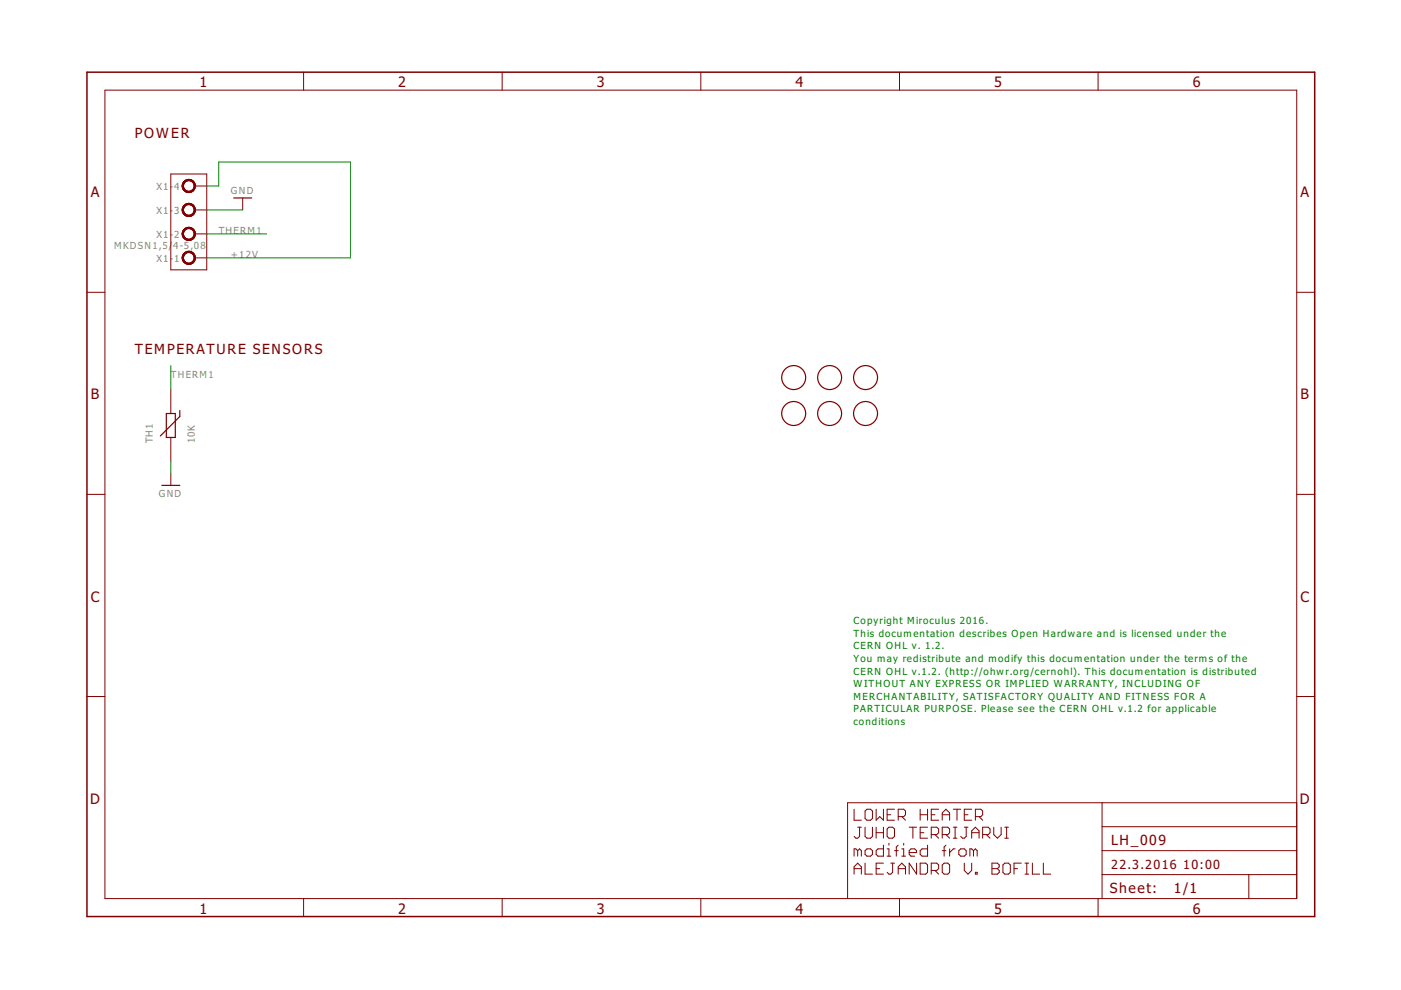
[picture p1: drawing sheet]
<svg xmlns="http://www.w3.org/2000/svg" width="297mm" height="210mm" viewBox="0 0 297 210" stroke-linecap="round" stroke-linejoin="round" font-family="sans-serif">
<g fill="none" stroke="#800000" stroke-width=".21">
<path d="M22.2 19.1h252.7v171.4h-252.7zM64.4 15.3v3.8M106.5 15.3v3.8M148.6 15.3v3.8M190.7 15.3v3.8M232.8 15.3v3.8M36.2 36.9h7.6v20.3h-7.6zM41.3 39.4h2.5M41.3 54.7h2.5M41.3 49.6h2.5M41.3 44.5h2.5M51.5 42v2.5"/>
<path d="M18.4 62h3.8M274.9 62h3.8M36.2 82.6v5.1M36.2 92.8v5M18.4 104.8h3.8M36.2 100.4v2.5M274.9 104.8h3.8M18.4 147.7h3.8M274.9 147.7h3.8M181.1 171.6v2.3h1.5M181.8 175.4h.8M182.2 175.4v1.9l-.4 .4h-.3l-.4-.4"/>
<path d="M183.4 172l.4-.4h.8l.4 .4v1.5l-.4 .4h-.8l-.4-.4zM183.4 175.4v1.9l.4 .4h.8l.4-.4v-1.9M185.8 171.6v2.3l.7-.8 .8 .8v-2.3M185.8 175.4v2.3M185.8 176.6h1.5M187.3 179.2v2.3h-1.2l-.3-.4v-.7l.3-.4h1.2M187.3 175.4v2.3M188.1 172.7h.8M188.1 180h.4v1.5M188.5 175.4h.8l.4 .4v1.5l-.4 .4h-.8l-.4-.4v-1.5zM188.5 178.8v.4M189.7 171.6h-1.6v2.3h1.6"/>
<path d="M190.4 173.1h1.2l.4-.4v-.7l-.4-.4h-1.2v2.3M190.4 179.2l-.4 .4v1.9M191.2 173.1l.8 .8M191.2 180h.4v1.5M191.6 178.8v.4M192.8 175.4h1.5M193.5 175.4v2.3M195.1 172.7h1.6M195.1 171.6v2.3M195.1 176.6h.8M196.7 175.4h-1.6v2.3h1.6M196.7 179.2v2.3h-1.2l-.4-.4v-.7l.4-.4h1.2"/>
<path d="M196.7 171.6v2.3M197.4 172.7h.8M197.4 177h1.2l.4-.4v-.8l-.4-.4h-1.2v2.3M198.2 177l.8 .7M199 171.6h-1.6v2.3h1.6M199.8 172.7h1.5M199.8 173.9v-1.5l.8-.8 .7 .8v1.5M199.8 177h1.2l.3-.4v-.8l-.3-.4h-1.2v2.3M200.6 177l.7 .7M200.6 179.2l-.4 .4v1.9M201.3 180v1.5M202.1 171.6h1.6"/>
<path d="M202.1 177.7h.8M202.1 175.4h.8M202.5 175.4v2.3M202.5 180h-.4l-.8 .8M202.9 171.6v2.3M204.4 172.7h.8M204.4 175.4h.8M204.9 175.4v1.9l-.5 .4h-.3l-.4-.4M206 171.6h-1.6v2.3h1.6M206 176.6h1.6M206 177.7v-1.5l.8-.8 .8 .8v1.5M206.8 173.1h1.2l.3-.4v-.7l-.3-.4h-1.2v2.3"/>
<path d="M207.6 173.1l.7 .8M208.3 177h1.2l.4-.4v-.8l-.4-.4h-1.2v2.3M209.1 177l.8 .7M210.7 175.4v1.6l.8 .7 .8-.7v-1.6M213 177.7h.8M213 175.4h.8M213.4 175.4v2.3M233.7 170.2v20.3M233.7 175.3h41.2M274.9 170.2h-95.2v20.3M64.4 190.5v3.8M106.5 190.5v3.8"/>
<path d="M148.6 190.5v3.8M181.1 185.3v-1.5l.7-.8 .8 .8v1.5M181.1 184.2h1.5M181.8 180.4l-.3-.4h-.4v1.5M181.8 180.4v1.1M181.8 180.4l.4-.4 .4 .4v1.1M183.4 180.4l.4-.4h.8l.4 .4v.7l-.4 .4h-.8l-.4-.4zM183.4 183v2.3h1.6M185.8 184.2h.7M187.3 183h-1.5v2.3h1.5M188.1 181.5h.8M188.9 183h.8"/>
<path d="M189.3 183v2l-.4 .3h-.4l-.4-.3M189.7 180.4h.7M190.4 185.3v-1.5l.8-.8 .8 .8v1.5M190.4 184.2h1.6M190.7 190.5v3.8M191.2 181.5h.8M192.8 180.8h1.5v-.4l-.4-.4h-.8l-.3 .4v.7l.3 .4h.8M194.3 183v2.3l-1.5-2.3v2.3M195.1 183h1.2l.4 .4v1.6l-.4 .3h-1.2zM197.4 184.6h1.2l.4-.4v-.8l-.4-.4h-1.2v2.3M198.2 184.6l.8 .7M199.8 183.4l.4-.4h.8l.3 .4v1.6l-.3 .3h-.8l-.4-.3z"/>
<path d="M199.8 180.4h.8M203.3 180.4l.4-.4h.7l.5 .4v.7l-.5 .4h-.7l-.4-.4zM204.4 183v1.6l.8 .7 .8-.7v-1.6M206.4 180.4l-.4-.4h-.4v1.5M206.4 180.4v1.1M206.4 180.4l.4-.4 .4 .4v1.1M206.8 185h.4v.3h-.4zM210.3 184.2h1.2M210.3 183h1.2l.4 .4v.4l-.4 .4 .4 .4v.4l-.4 .3h-1.2zM212.6 183.4l.4-.4h.8l.4 .4v1.6l-.4 .3h-.8l-.4-.3zM215 184.2h.8M216.5 183h-1.5v2.3"/>
<path d="M217.3 185.3h.8M217.3 183h.8M217.7 183v2.3M218.9 183v2.3h1.5M221.2 183v2.3h1.6M232.8 190.5v3.8M233.7 180.4h41.2M233.7 185.4h41.2M264.8 185.4v5.1"/>
</g>
<path d="M18.4 15.3h260.3v179h-260.3z" fill="none" stroke="#800000" stroke-width=".32"/>
<g fill="none" stroke="#800000" stroke-width=".25">
<path d="M49.6 42h3.8M35.3 87.7h1.9v5.1h-1.9zM38.1 87v1.3l-4.1 4.1M34.3 102.9h3.8"/>
<circle cx="168.3" cy="80.1" r="2.54"/>
<circle cx="168.3" cy="87.7" r="2.54"/>
<circle cx="175.9" cy="80.1" r="2.54"/>
<circle cx="175.9" cy="87.7" r="2.54"/>
<circle cx="183.5" cy="80.1" r="2.54"/>
<circle cx="183.5" cy="87.7" r="2.54"/>
</g>
<g fill="#800000" stroke="#800000" stroke-width=".21">
<path d="M39 53.7a1.39 1.39 0 0 1 2.2 .3 1.39 1.39 0 0 1-.8 2 1.39 1.39 0 0 1-1.8-1.3h.3a1.15 1.15 0 0 1 1.6-1.1 1.15 1.15 0 0 1 .3 1.9 1.15 1.15 0 0 1-1.9-.6v-.2h-.3z" fill-rule="evenodd"/>
<path d="M39 53.7a1.39 1.39 0 0 1 2.2 .3 1.39 1.39 0 0 1-.8 2 1.39 1.39 0 0 1-1.8-1.3h.3a1.15 1.15 0 0 1 1.6-1.1 1.15 1.15 0 0 1 .3 1.9 1.15 1.15 0 0 1-1.9-.6v-.2h-.3z" fill-rule="evenodd"/>
<path d="M39 53.7a1.39 1.39 0 0 1 2.2 .3 1.39 1.39 0 0 1-.8 2 1.39 1.39 0 0 1-1.8-1.3h.3a1.15 1.15 0 0 1 1.6-1.1 1.15 1.15 0 0 1 .3 1.9 1.15 1.15 0 0 1-1.9-.6v-.2h-.3z" fill-rule="evenodd"/>
<path d="M39 48.6a1.39 1.39 0 0 1 2.2 .3 1.39 1.39 0 0 1-.8 2 1.39 1.39 0 0 1-1.8-1.3h.3a1.15 1.15 0 0 1 1.6-1.1 1.15 1.15 0 0 1 .3 1.9 1.15 1.15 0 0 1-1.9-.5v-.3h-.3z" fill-rule="evenodd"/>
<path d="M39 48.6a1.39 1.39 0 0 1 2.2 .3 1.39 1.39 0 0 1-.8 2 1.39 1.39 0 0 1-1.8-1.3h.3a1.15 1.15 0 0 1 1.6-1.1 1.15 1.15 0 0 1 .3 1.9 1.15 1.15 0 0 1-1.9-.5v-.3h-.3z" fill-rule="evenodd"/>
<path d="M39 48.6a1.39 1.39 0 0 1 2.2 .3 1.39 1.39 0 0 1-.8 2 1.39 1.39 0 0 1-1.8-1.3h.3a1.15 1.15 0 0 1 1.6-1.1 1.15 1.15 0 0 1 .3 1.9 1.15 1.15 0 0 1-1.9-.5v-.3h-.3z" fill-rule="evenodd"/>
<path d="M39 43.6a1.39 1.39 0 0 1 2.2 .2 1.39 1.39 0 0 1-.8 2.1 1.39 1.39 0 0 1-1.8-1.4h.3a1.15 1.15 0 0 1 1.6-1.1 1.15 1.15 0 0 1 .3 1.9 1.15 1.15 0 0 1-1.9-.5v-.3h-.3z" fill-rule="evenodd"/>
<path d="M39 43.6a1.39 1.39 0 0 1 2.2 .2 1.39 1.39 0 0 1-.8 2.1 1.39 1.39 0 0 1-1.8-1.4h.3a1.15 1.15 0 0 1 1.6-1.1 1.15 1.15 0 0 1 .3 1.9 1.15 1.15 0 0 1-1.9-.5v-.3h-.3z" fill-rule="evenodd"/>
<path d="M39 43.6a1.39 1.39 0 0 1 2.2 .2 1.39 1.39 0 0 1-.8 2.1 1.39 1.39 0 0 1-1.8-1.4h.3a1.15 1.15 0 0 1 1.6-1.1 1.15 1.15 0 0 1 .3 1.9 1.15 1.15 0 0 1-1.9-.5v-.3h-.3z" fill-rule="evenodd"/>
<path d="M39 38.5a1.39 1.39 0 0 1 2.2 .2 1.39 1.39 0 0 1-.8 2.1 1.39 1.39 0 0 1-1.8-1.4h.3a1.15 1.15 0 0 1 1.6-1.1 1.15 1.15 0 0 1 .3 2 1.15 1.15 0 0 1-1.9-.6v-.3h-.3z" fill-rule="evenodd"/>
<path d="M39 38.5a1.39 1.39 0 0 1 2.2 .2 1.39 1.39 0 0 1-.8 2.1 1.39 1.39 0 0 1-1.8-1.4h.3a1.15 1.15 0 0 1 1.6-1.1 1.15 1.15 0 0 1 .3 2 1.15 1.15 0 0 1-1.9-.6v-.3h-.3z" fill-rule="evenodd"/>
<path d="M39 38.5a1.39 1.39 0 0 1 2.2 .2 1.39 1.39 0 0 1-.8 2.1 1.39 1.39 0 0 1-1.8-1.4h.3a1.15 1.15 0 0 1 1.6-1.1 1.15 1.15 0 0 1 .3 2 1.15 1.15 0 0 1-1.9-.6v-.3h-.3z" fill-rule="evenodd"/>
</g>
<path d="M43.8 39.4h2.6v-5h27.9v20.3h-30.5M43.8 44.5h7.7M43.8 49.6h12.7M36.2 77.5v5.1M36.2 97.8v2.6" fill="none" stroke="#008000" stroke-width=".21"/>
<g font-size="3.7" fill="#800000">
<text x="42.3" y="18.5">1</text>
<text x="84.4" y="18.5">2</text>
<text x="126.5" y="18.5">3</text>
<text x="168.7" y="18.5">4</text>
<text x="210.8" y="18.5">5</text>
<text x="252.9" y="18.5">6</text>
<text x="19.2" y="41.8">A</text>
<text x="275.7" y="41.8">A</text>
<text x="19.3" y="84.7">B</text>
<text x="275.8" y="84.7">B</text>
<text x="19.2" y="127.5">C</text>
<text x="275.7" y="127.5">C</text>
<text x="19.1" y="170.4">D</text>
<text x="275.6" y="170.4">D</text>
<text x="42.3" y="193.7">1</text>
<text x="84.4" y="193.7">2</text>
<text x="126.5" y="193.7">3</text>
<text x="168.7" y="193.7">4</text>
<text x="210.8" y="193.7">5</text>
<text x="252.9" y="193.7">6</text>
</g>
<g font-size="3.6" fill="#800000">
<text x="28.6" y="29.3">POWER</text>
<text x="28.6" y="75">TEMPERATURE SENSORS</text>
<text x="235.6" y="179.1">LH_009</text>
<text x="235.3" y="189.4">Sheet:</text>
<text x="248.9" y="189.3">1/1</text>
</g>
<g font-size="3.2" fill="#800000">
<text x="235.6" y="184.2">22.3.2016</text>
<text x="250.8" y="184.2">10:00</text>
</g>
<g font-size="2.5" fill="#808080">
<text x="33.2" y="40.3">X1-</text>
<text x="36.9" y="40.3">4</text>
<text x="49" y="41.2">GND</text>
<text x="33.2" y="45.4">X1-</text>
<text x="36.9" y="45.4">3</text>
<text x="24.2" y="52.8">MKDSN1,5/</text>
<text x="33.2" y="50.5">X1-</text>
<text x="36.7" y="52.8">4-5,08</text>
<text x="36.9" y="50.5">2</text>
<text x="46.4" y="49.6">THERM1</text>
<text x="33.2" y="55.6">X1-</text>
<text x="36.9" y="55.6">1</text>
<text x="48.9" y="54.7">+12V</text>
<text x="36.2" y="80.1">THERM1</text>
<text x="32.4" y="94" transform="rotate(-90 32.4 94)">TH1</text>
<text x="41.3" y="94" transform="rotate(-90 41.3 94)">10K</text>
<text x="33.7" y="105.5">GND</text>
</g>
<g font-size="2.5" fill="#008000">
<text x="181" y="132.4">Copyright Miroculus 2016.</text>
<text x="181" y="135">This documentation describes Open Hardware and is licensed under the</text>
<text x="181" y="137.7">CERN OHL v. 1.2.</text>
<text x="181" y="140.4">You may redistribute and modify this documentation under the terms of the</text>
<text x="181" y="143">CERN OHL v.1.2. (http://ohwr.org/cernohl). This documentation is distributed</text>
<text x="181" y="145.7">WITHOUT ANY EXPRESS OR IMPLIED WARRANTY, INCLUDING OF</text>
<text x="181" y="148.4">MERCHANTABILITY, SATISFACTORY QUALITY AND FITNESS FOR A</text>
<text x="181" y="151">PARTICULAR PURPOSE. Please see the CERN OHL v.1.2 for applicable</text>
<text x="181" y="153.7">conditions</text>
</g>
</svg>
